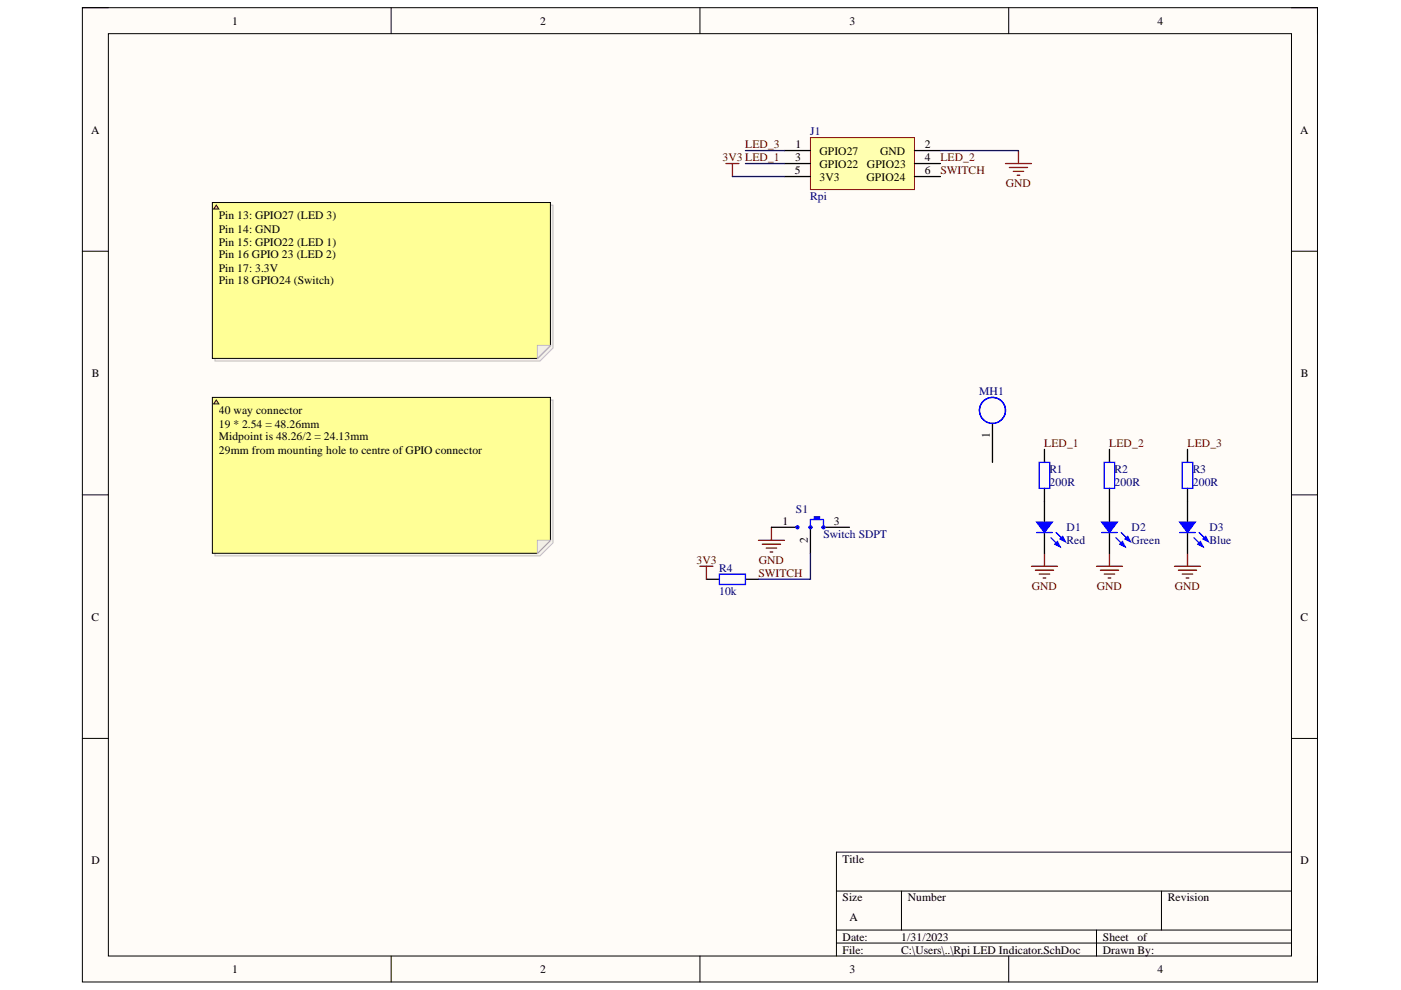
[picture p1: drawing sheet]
# Altium project Rpi LED Indicator.PrjPcb
1 sheet, 10 parts. Net scope: global (net labels, ports and power ports of the same name join across sheets).
Board file: Rpi LED Indicator.PcbDoc

## Sheet Rpi LED Indicator.SchDoc
size A; SheetNumber: 1; SheetTotal: 1; SPICEModelCacheGEHARLCN: <root> / <DocumentId>GEHARLCN</DocumentId> / </root>

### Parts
D1  Red  [LED 0603_1608 RED]
D2  Green  [LED 0603_1608 GREEN]
D3  Blue  [LED 0603_1608 BLUE]
J1  Rpi  [2.54mm header female 6POS]
MH1  AUX_1  [M2.5 Mounting Hole]  (value not drawn)
R1  value ???  [0603_R]  (hidden comment: Res 0603)
R2  value ???  [0603_R]  (hidden comment: Res 0603)
R3  value ???  [0603_R]  (hidden comment: Res 0603)
R4  value 10k  [0603_R]  (hidden comment: Res 0603)
S1  Switch SDPT  [Switch Nidec Copal CL-SB-12A-11T]

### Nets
3V3: J1.5(3V3) R4.1
GND: D1.2 D2.2 D3.2 J1.2(GND) S1.1
LED_1: J1.3(GPIO22) R1.1
LED_2: J1.4(GPIO23) R2.1
LED_3: J1.1(GPIO27) R3.1
SWITCH: J1.6(GPIO24) R4.2 S1.2(COM)
NetD1_1: D1.1 R1.2
NetD2_1: D2.1 R2.2
NetD3_1: D3.1 R3.2

Not connected (* = marked no-connect by the designer): MH1 1; S1 3

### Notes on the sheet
- Pin 13: GPIO27 (LED 3)
  Pin 14: GND
  Pin 15: GPIO22 (LED 1)
  Pin 16 GPIO 23 (LED 2)
  Pin 17: 3.3V
  Pin 18 GPIO24 (Switch)
  Passthrough Arduino style male/female header on all GPIO
- 40 way connector
  19 * 2.54 = 48.26mm
  Midpoint is 48.26/2 = 24.13mm
  29mm from mounting hole to centre of GPIO connector
